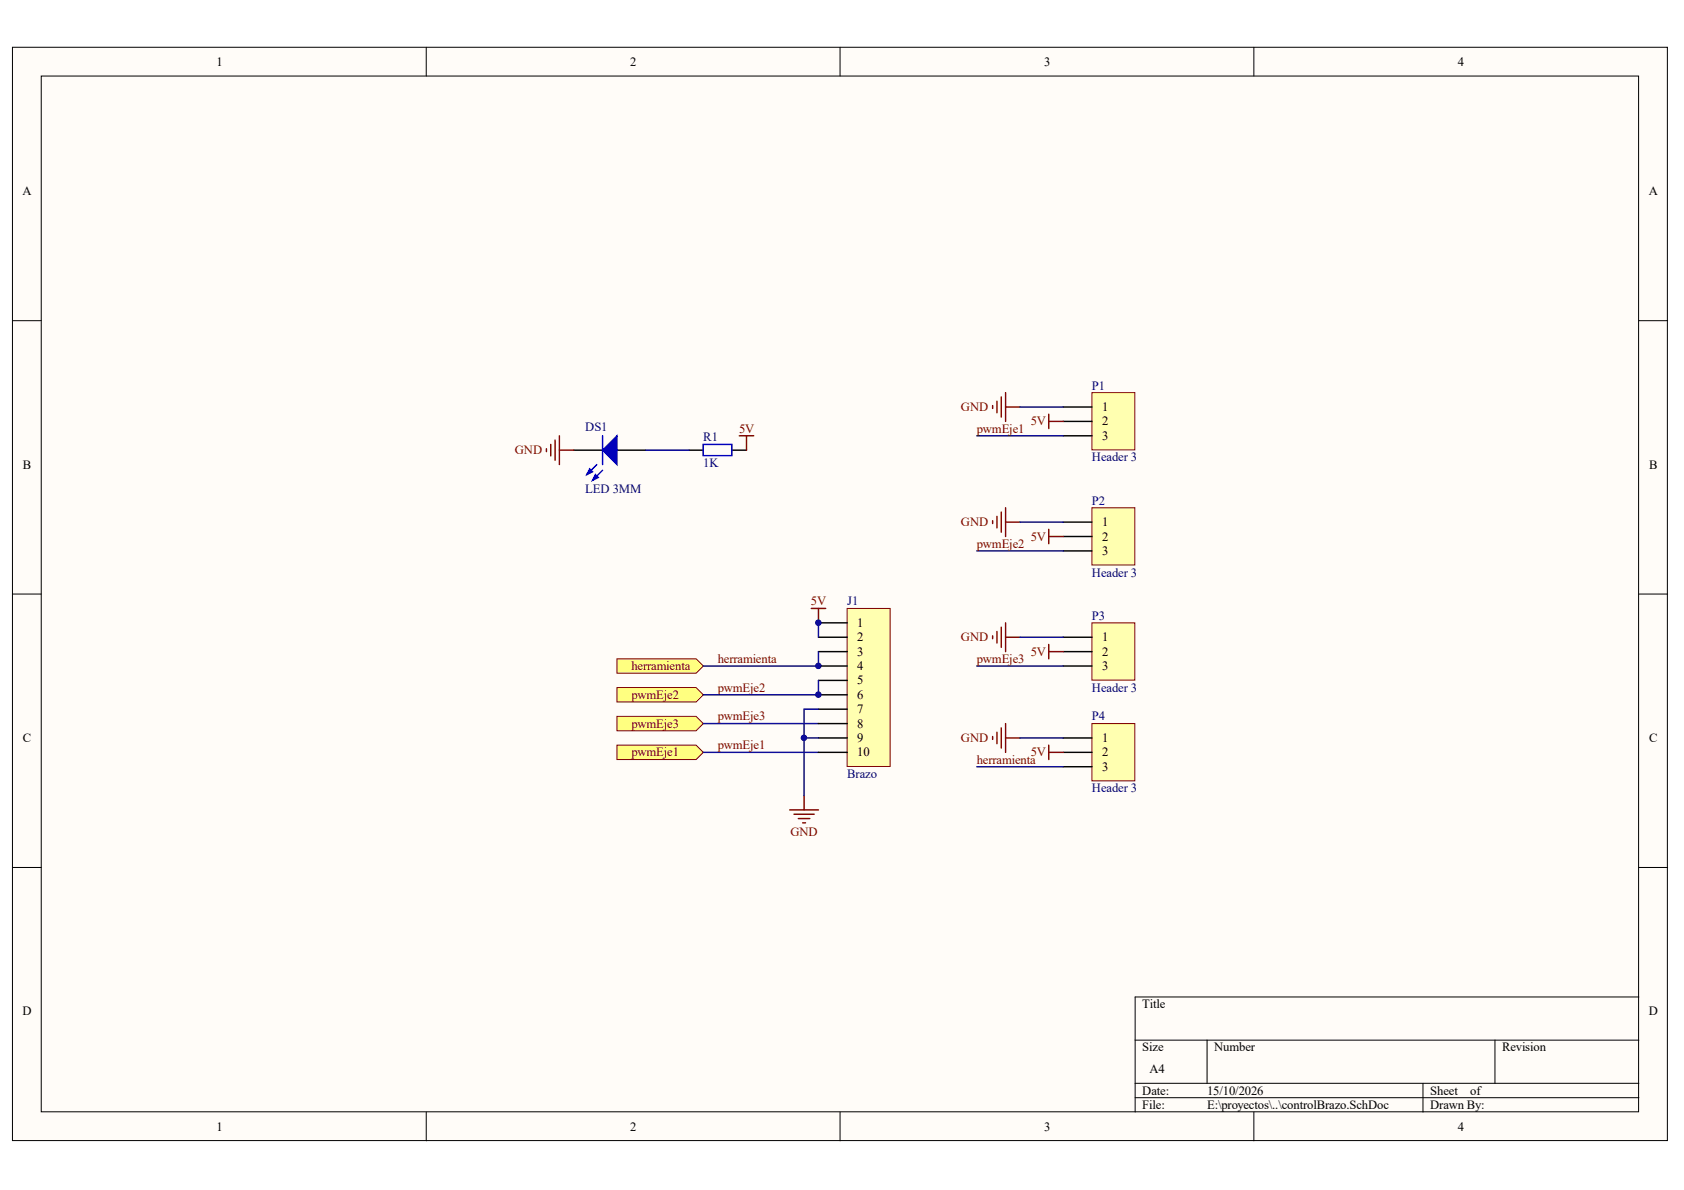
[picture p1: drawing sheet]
<svg xmlns="http://www.w3.org/2000/svg" width="297mm" height="210mm" viewBox="0 0 297 210" stroke-linecap="round" stroke-linejoin="round" font-family="sans-serif">
<g fill="#fffcf8" stroke="#000" stroke-width=".18">
<path d="M2.2 8.3h291.9v192.9h-291.9z"/>
<path d="M7.3 13.4h281.7v182.7h-281.7z"/>
</g>
<g fill="none" stroke="#000" stroke-width=".18">
<path d="M75.2 8.3v5.1M148.2 8.3v5.1M221.2 8.3v5.1M2.2 56.6h5.1M289.1 56.6h5.1M2.2 104.8h5.1M289.1 104.8h5.1M2.2 153h5.1M289.1 153h5.1M289.1 175.9h-88.9v20.3M75.2 196.2v5M148.2 196.2v5"/>
<path d="M200.2 183.5h88.9M200.2 191.1h88.9M200.2 193.6h88.9M212.9 183.5v7.6M221.2 196.2v5M251 191.1v5.1M263.7 183.5v7.6"/>
</g>
<g fill="#ffff80" stroke="#800000" stroke-width=".18">
<path d="M108.8 131.4h14l1.3 1.3-1.3 1.3h-14z" fill-rule="evenodd"/>
<path d="M108.8 121.3h14l1.3 1.3-1.3 1.2h-14z" fill-rule="evenodd"/>
<path d="M108.8 126.4h14l1.3 1.2-1.3 1.3h-14z" fill-rule="evenodd"/>
<path d="M108.8 116.2h14l1.3 1.3-1.3 1.2h-14z" fill-rule="evenodd"/>
</g>
<path d="M143.1 107.3h2.5M144.4 107.3v2.6M139.3 142.9h5.1M140.1 143.6h3.5M140.8 144.4h2M141.6 145.1h.5M141.8 140.3v2.6" fill="none" stroke="#800000" stroke-width=".25"/>
<path d="M124.1 132.7h20.3M124.1 127.6h20.3" fill="none" stroke="#000080" stroke-width=".25"/>
<path d="M149.4 107.3h7.6v27.9h-7.6z" fill="#ffffb0" stroke="#800000" stroke-width=".18"/>
<path d="M144.4 109.9h5M144.4 112.4h5M144.4 114.9h5M144.4 117.5h5M144.4 120h5M144.4 122.6h5M144.4 125.1h5M144.4 127.6h5M144.4 130.2h5M144.4 132.7h5" fill="none" stroke="#000" stroke-width=".25"/>
<path d="M144.4 114.9v2.6h-20.3M144.4 109.9v2.5M141.8 130.2v10.1M144.4 125.1h-2.6v5.1h2.6M144.4 120v2.6h-20.3" fill="none" stroke="#000080" stroke-width=".25"/>
<path d="M192.6 69.3h7.6v10.1h-7.6z" fill="#ffffb0" stroke="#800000" stroke-width=".18"/>
<path d="M187.5 71.8h5.1M187.5 74.3h5.1M187.5 76.9h5.1" fill="none" stroke="#000" stroke-width=".25"/>
<path d="M175.1 71.5v.5M175.8 70.8v2M176.6 70v3.6M177.4 69.3v5M177.4 71.8h2.5M185 73.1v2.5M185 74.3h2.5" fill="none" stroke="#800000" stroke-width=".25"/>
<path d="M172.3 76.9h15.2" fill="none" stroke="#000080" stroke-width=".25"/>
<path d="M192.6 89.6h7.6v10.1h-7.6z" fill="#ffffb0" stroke="#800000" stroke-width=".18"/>
<path d="M187.5 92.1h5.1M187.5 94.6h5.1M187.5 97.2h5.1" fill="none" stroke="#000" stroke-width=".25"/>
<path d="M175.1 91.8v.6M175.8 91.1v2M176.6 90.3v3.6M177.4 89.6v5M177.4 92.1h2.5M185 93.4v2.5M185 94.6h2.5" fill="none" stroke="#800000" stroke-width=".25"/>
<path d="M172.3 97.2h15.2" fill="none" stroke="#000080" stroke-width=".25"/>
<path d="M192.6 109.9h7.6v10.1h-7.6z" fill="#ffffb0" stroke="#800000" stroke-width=".18"/>
<path d="M187.5 112.4h5.1M187.5 114.9h5.1M187.5 117.5h5.1" fill="none" stroke="#000" stroke-width=".25"/>
<path d="M175.1 112.1v.6M175.8 111.4v2M176.6 110.6v3.6M177.4 109.9v5M177.4 112.4h2.5M185 113.7v2.5M185 114.9h2.5" fill="none" stroke="#800000" stroke-width=".25"/>
<path d="M172.3 117.5h15.2" fill="none" stroke="#000080" stroke-width=".25"/>
<path d="M192.6 127.6h7.6v10.1h-7.6z" fill="#ffffb0" stroke="#800000" stroke-width=".18"/>
<path d="M101.2 79.4h5.1M108.8 79.4h5.1M121.5 79.4h2.6M129.1 79.4h2.6M187.5 130.2h5.1M187.5 132.7h5.1M187.5 135.2h5.1" fill="none" stroke="#000" stroke-width=".25"/>
<g fill="none" stroke="#800000" stroke-width=".25">
<path d="M96.4 79.2v.5M97.1 78.4v2M97.9 77.6v3.6M98.7 76.9v5M98.7 79.4h2.5M130.4 76.9h2.5M131.7 76.9v2.5M175.1 129.9v.5M175.8 129.2v2M176.6 128.4v3.5M177.4 127.6v5.1M177.4 130.2h2.5"/>
<path d="M185 131.4v2.6M185 132.7h2.5"/>
</g>
<path d="M113.9 79.4h7.6M179.9 71.8h7.6M179.9 92.1h7.6M179.9 112.4h7.6M172.3 135.2h15.2M179.9 130.2h7.6" fill="none" stroke="#000080" stroke-width=".25"/>
<path d="M106.3 76.9v5M124 78.4h5.1v2h-5.1zM105.3 81.9l-1.8 1.8M106.3 83l-1.8 1.7" fill="none" stroke="#00f" stroke-width=".25"/>
<g fill="#00f" stroke="#00f" stroke-width=".25">
<path d="M106.3 79.4l2.5-2.5v5z"/>
<path d="M104 82.7l.5 .5-1 .5z"/>
<path d="M105 83.7l.5 .5-1 .5z"/>
</g>
<g fill="#000080" stroke="#000080" stroke-width=".18">
<circle cx="141.8" cy="130.1" r=".48"/>
<circle cx="144.3" cy="122.5" r=".48"/>
<circle cx="144.3" cy="117.5" r=".48"/>
<circle cx="144.3" cy="109.8" r=".48"/>
</g>
<g font-size="2.2">
<text x="38.2" y="11.6">1</text>
<text x="111.2" y="11.6">2</text>
<text x="184.2" y="11.6">3</text>
<text x="257.1" y="11.6">4</text>
<text x="3.9" y="34.4">A</text>
<text x="290.8" y="34.4">A</text>
<text x="194.4" y="72.5">1</text>
<text x="194.4" y="75.1">2</text>
<text x="194.4" y="77.6">3</text>
<text x="4" y="82.7">B</text>
<text x="290.9" y="82.7">B</text>
<text x="194.4" y="92.8">1</text>
<text x="194.4" y="95.4">2</text>
<text x="194.4" y="97.9">3</text>
<text x="151.2" y="110.6">1</text>
<text x="151.2" y="113.1">2</text>
<text x="194.4" y="113.1">1</text>
<text x="151.2" y="115.7">3</text>
<text x="151.2" y="118.2">4</text>
<text x="194.4" y="115.7">2</text>
<text x="194.4" y="118.2">3</text>
<text x="151.2" y="120.7">5</text>
<text x="151.2" y="123.3">6</text>
<text x="151.2" y="125.8">7</text>
<text x="4" y="130.9">C</text>
<text x="151.2" y="128.4">8</text>
<text x="151.2" y="130.9">9</text>
<text x="194.4" y="130.9">1</text>
<text x="290.9" y="130.9">C</text>
<text x="151.2" y="133.4">10</text>
<text x="194.4" y="133.4">2</text>
<text x="194.4" y="136">3</text>
<text x="3.9" y="179.1">D</text>
<text x="201.5" y="177.8">Title</text>
<text x="290.8" y="179.1">D</text>
<text x="201.5" y="185.5">Size</text>
<text x="214.2" y="185.5">Number</text>
<text x="265" y="185.5">Revision</text>
<text x="202.8" y="189.3">A4</text>
<text x="201.5" y="193.1">Date:</text>
<text x="201.5" y="195.6">File:</text>
<text x="212.9" y="193.1">15/10/2026</text>
<text x="212.9" y="195.6">E:\proyectos\..\controlBrazo.SchDoc</text>
<text x="252.3" y="193.1">Sheet</text>
<text x="252.3" y="195.6">Drawn By:</text>
<text x="259.3" y="193.1">of</text>
<text x="38.2" y="199.4">1</text>
<text x="111.2" y="199.4">2</text>
<text x="184.2" y="199.4">3</text>
<text x="257.1" y="199.4">4</text>
</g>
<g font-size="2.2" fill="#000080">
<text x="192.6" y="68.7">P1</text>
<text x="103.2" y="76.1">DS1</text>
<text x="124.1" y="77.8">R1</text>
<text x="124.1" y="82.4">1K</text>
<text x="192.6" y="81.4">Header 3</text>
<text x="103.2" y="87">LED 3MM</text>
<text x="192.6" y="89">P2</text>
<text x="192.6" y="101.7">Header 3</text>
<text x="149.4" y="106.8">J1</text>
<text x="192.6" y="109.3">P3</text>
<text x="192.6" y="122">Header 3</text>
<text x="192.6" y="127.1">P4</text>
<text x="149.4" y="137.2">Brazo</text>
<text x="192.6" y="139.8">Header 3</text>
</g>
<g font-size="2.2" fill="#800000">
<text x="130.4" y="76.3">5V</text>
<text x="169.5" y="72.5">GND</text>
<text x="172.3" y="76.3">pwmEje1</text>
<text x="181.8" y="75.1">5V</text>
<text x="90.8" y="80.1">GND</text>
<text x="169.5" y="92.8">GND</text>
<text x="181.8" y="95.4">5V</text>
<text x="172.3" y="96.6">pwmEje2</text>
<text x="143" y="106.8">5V</text>
<text x="169.5" y="113.1">GND</text>
<text x="111.4" y="118.2">herramienta</text>
<text x="126.6" y="116.9">herramienta</text>
<text x="172.3" y="116.9">pwmEje3</text>
<text x="181.8" y="115.7">5V</text>
<text x="111.4" y="123.3">pwmEje2</text>
<text x="126.6" y="122">pwmEje2</text>
<text x="111.4" y="128.4">pwmEje3</text>
<text x="126.6" y="127.1">pwmEje3</text>
<text x="169.5" y="130.9">GND</text>
<text x="111.4" y="133.4">pwmEje1</text>
<text x="126.6" y="132.2">pwmEje1</text>
<text x="172.3" y="134.7">herramienta</text>
<text x="181.8" y="133.4">5V</text>
<text x="139.4" y="147.4">GND</text>
</g>
</svg>
